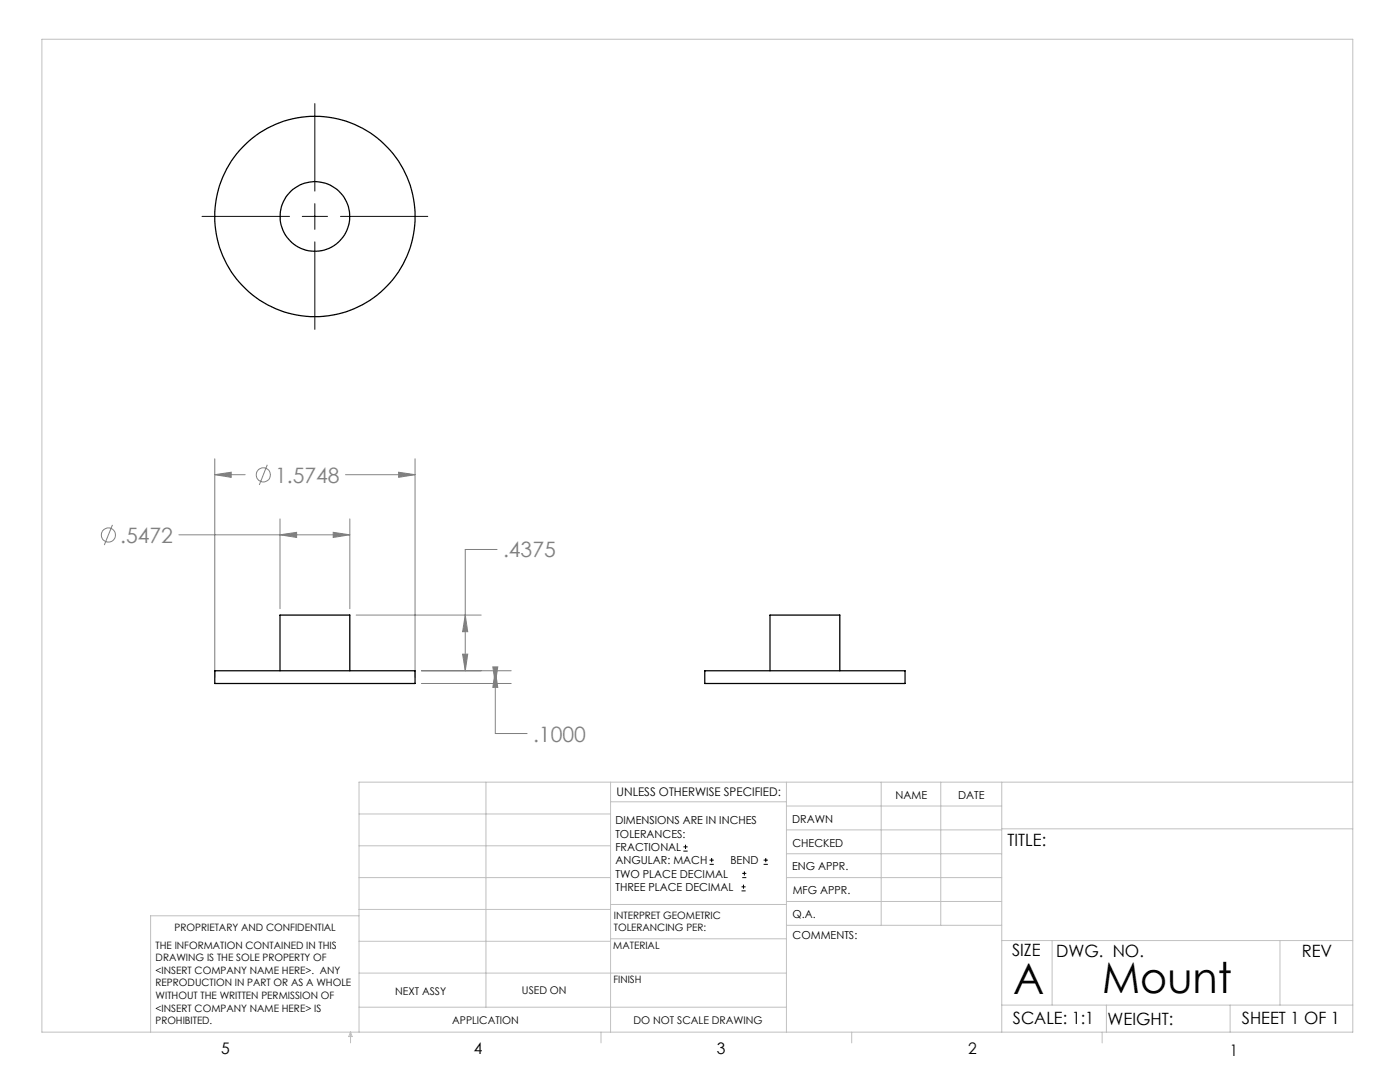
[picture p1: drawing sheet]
<svg xmlns="http://www.w3.org/2000/svg" width="279mm" height="216mm" viewBox="0 0 279 216" stroke-linecap="round" stroke-linejoin="round" font-family="sans-serif">
<g fill="none" stroke="#808080" stroke-width=".2">
<path d="M42.9 94.7l3.2-.5v1zM42.9 91.5v43.6M42.9 94.7h6M53.3 92.7l-1.5 4.1M69 94.7h13.8M79.6 94.2l3.2 .5-3.2 .5zM82.8 91.5v43.6M22.4 104.7l-1.6 4.1M35.7 106.7h34.1M55.9 106.7l3.3-.5v1zM55.9 103.5v18M66.5 106.2l3.3 .5-3.3 .5z"/>
<path d="M69.8 103.5v18M99.2 109.6h-6.3v24.2M71.1 122.7h24.9M84.1 136.4h17.9M84.1 133.8h17.9M92.3 130.5h1l-.4 3.3zM92.9 122.7l.4 3.3h-1zM98.4 133.1h.9l-.5 3.3zM98.8 133.8l.5 3.4h-.9zM98.8 133.8v12.6h6.4"/>
<circle cx="52.6" cy="94.8" r="1.41"/>
<circle cx="21.6" cy="106.8" r="1.4"/>
</g>
<g fill="none" stroke="#000" stroke-width=".2">
<path d="M62.8 20.7v17.4M40.3 43.2h17.5M60.3 43.2h5.1M62.8 40.6v5.2M62.8 48.3v17.4M67.9 43.2h17.5M136.4 169.8h.8M136.4 169h.8M136.8 168.6v.8M141.6 172.5h.9M141.6 171.6h.9M142 171.2v.8"/>
<path d="M148 177.8h.8M148 177h.8M148.1 175.1h.8M148.1 174.3h.8M148.4 176.5v.8M148.6 173.9v.8M152.4 172.5h.8M152.4 171.6h.8M152.8 171.2v.8"/>
</g>
<g fill="none" stroke="#c0c0c0" stroke-width=".2">
<path d="M8.4 7.8h261.6v198.2h-261.6zM97 156.1v44.9M121.8 156.1v49.9M121.8 160h35.2M157 156.1v49.9M175.9 156.1v28.5M187.7 156.1v28.5M199.9 156.1v49.9M270 156.1h-198.4v49.9M71.6 175.1h50.2M71.6 168.8h50.2M71.6 162.4h50.2"/>
<path d="M157 170.4h42.9M157 165.6h42.9M157 160.8h42.9M157 175.1h42.9M157 179.9h42.9M199.9 165.4h70.1M71.6 194.2h85.4M71.6 187.8h50.2M71.6 181.5h50.2M71.6 182.7h-41.5v23.3M121.8 187.3h35.2M121.8 180.5h35.2"/>
<path d="M157 184.6h42.9M199.9 187.7h70.1M210 187.7v12.9M255.4 187.7v12.9M70 206v2.1M70 206l.3 .8h-.7zM71.6 201h85.4M119.9 206v2.1M170 206v2.1M199.9 200.6h70.1M220 206v2.1M220.8 200.6v5.4"/>
<path d="M245.5 200.6v5.4"/>
</g>
<path d="M66.5 106.2l3.3 .5-3.3 .5zM55.9 106.7l3.3-.5v1zM79.6 94.2l3.2 .5-3.2 .5zM42.9 94.7l3.2-.5v1zM98.4 133.1h.9l-.5 3.3zM98.8 133.8l.5 3.4h-.9zM92.3 130.5h1l-.4 3.3zM92.9 122.7l.4 3.3h-1z" fill="#808080"/>
<g fill="none" stroke="#000" stroke-width=".25">
<path d="M42.9 133.8h39.9v2.6h-39.9zM55.9 133.8v-11.1h13.9v11.1M140.7 133.8h39.9v2.6h-39.9zM153.7 133.8v-11.1h13.9v11.1"/>
<circle cx="62.8" cy="43.2" r="7"/>
<circle cx="62.9" cy="43.2" r="20"/>
</g>
<g font-size="8.5">
<text x="202.2" y="198.3">A</text>
<text x="220" y="198.1">Mount</text>
</g>
<g font-size="4.2" fill="#808080">
<text x="54.9" y="96.3">1.5748</text>
<text x="24" y="108.3">.5472</text>
<text x="100.4" y="111.2">.4375</text>
<text x="106.4" y="148">.1000</text>
</g>
<g font-size="3.4">
<text x="201.1" y="168.8">TITLE:</text>
<text x="202" y="190.8">SIZE</text>
<text x="210.8" y="190.9">DWG. NO.</text>
<text x="259.8" y="191">REV</text>
<text x="202.1" y="204.4">SCALE: 1:1</text>
<text x="221" y="204.5">WEIGHT:</text>
<text x="247.8" y="204.4">SHEET 1 OF 1</text>
</g>
<g font-size="3.2">
<text x="44.2" y="210.4">5</text>
<text x="94.6" y="210.3">4</text>
<text x="143.1" y="210.4">3</text>
<text x="193.2" y="210.3">2</text>
<text x="245.4" y="210.6">1</text>
</g>
<text font-size="2.4" x="123.1" y="158.9">UNLESS OTHERWISE SPECIFIED:</text>
<g font-size="2.2">
<text x="178.7" y="159.4">NAME</text>
<text x="191.2" y="159.4">DATE</text>
<text x="122.8" y="164.5">DIMENSIONS ARE IN INCHES</text>
<text x="122.8" y="167.1">TOLERANCES:</text>
<text x="158.1" y="164.2">DRAWN</text>
<text x="122.8" y="169.8">FRACTIONAL</text>
<text x="122.8" y="172.5">ANGULAR: MACH</text>
<text x="145.8" y="172.5">BEND</text>
<text x="158.1" y="173.7">ENG APPR.</text>
<text x="158.2" y="169.1">CHECKED</text>
<text x="122.8" y="175.1">TWO PLACE DECIMAL</text>
<text x="122.8" y="177.8">THREE PLACE DECIMAL</text>
<text x="158.2" y="178.4">MFG APPR.</text>
<text x="158.2" y="183.2">Q.A.</text>
<text x="158.2" y="187.4">COMMENTS:</text>
</g>
<g font-size="2.1">
<text x="78.8" y="198.5">NEXT ASSY</text>
<text x="104.2" y="198.4">USED ON</text>
<text x="90.2" y="204.3">APPLICATION</text>
<text x="126.4" y="204.3">DO NOT SCALE DRAWING</text>
</g>
<g font-size="2">
<text x="34.8" y="185.7">PROPRIETARY AND CONFIDENTIAL</text>
<text x="122.5" y="183.3">INTERPRET GEOMETRIC</text>
<text x="122.5" y="185.9">TOLERANCING PER:</text>
<text x="31.1" y="189.3">THE INFORMATION CONTAINED IN THIS</text>
<text x="31.1" y="191.8">DRAWING IS THE SOLE PROPERTY OF</text>
<text x="122.4" y="189.4">MATERIAL</text>
<text x="31.1" y="194.3">&lt;INSERT COMPANY NAME HERE&gt;. ANY</text>
<text x="31.1" y="196.8">REPRODUCTION IN PART OR AS A WHOLE</text>
<text x="122.4" y="196.2">FINISH</text>
<text x="31.1" y="199.4">WITHOUT THE WRITTEN PERMISSION OF</text>
<text x="31.1" y="201.9">&lt;INSERT COMPANY NAME HERE&gt; IS</text>
<text x="31.1" y="204.4">PROHIBITED.</text>
</g>
</svg>
